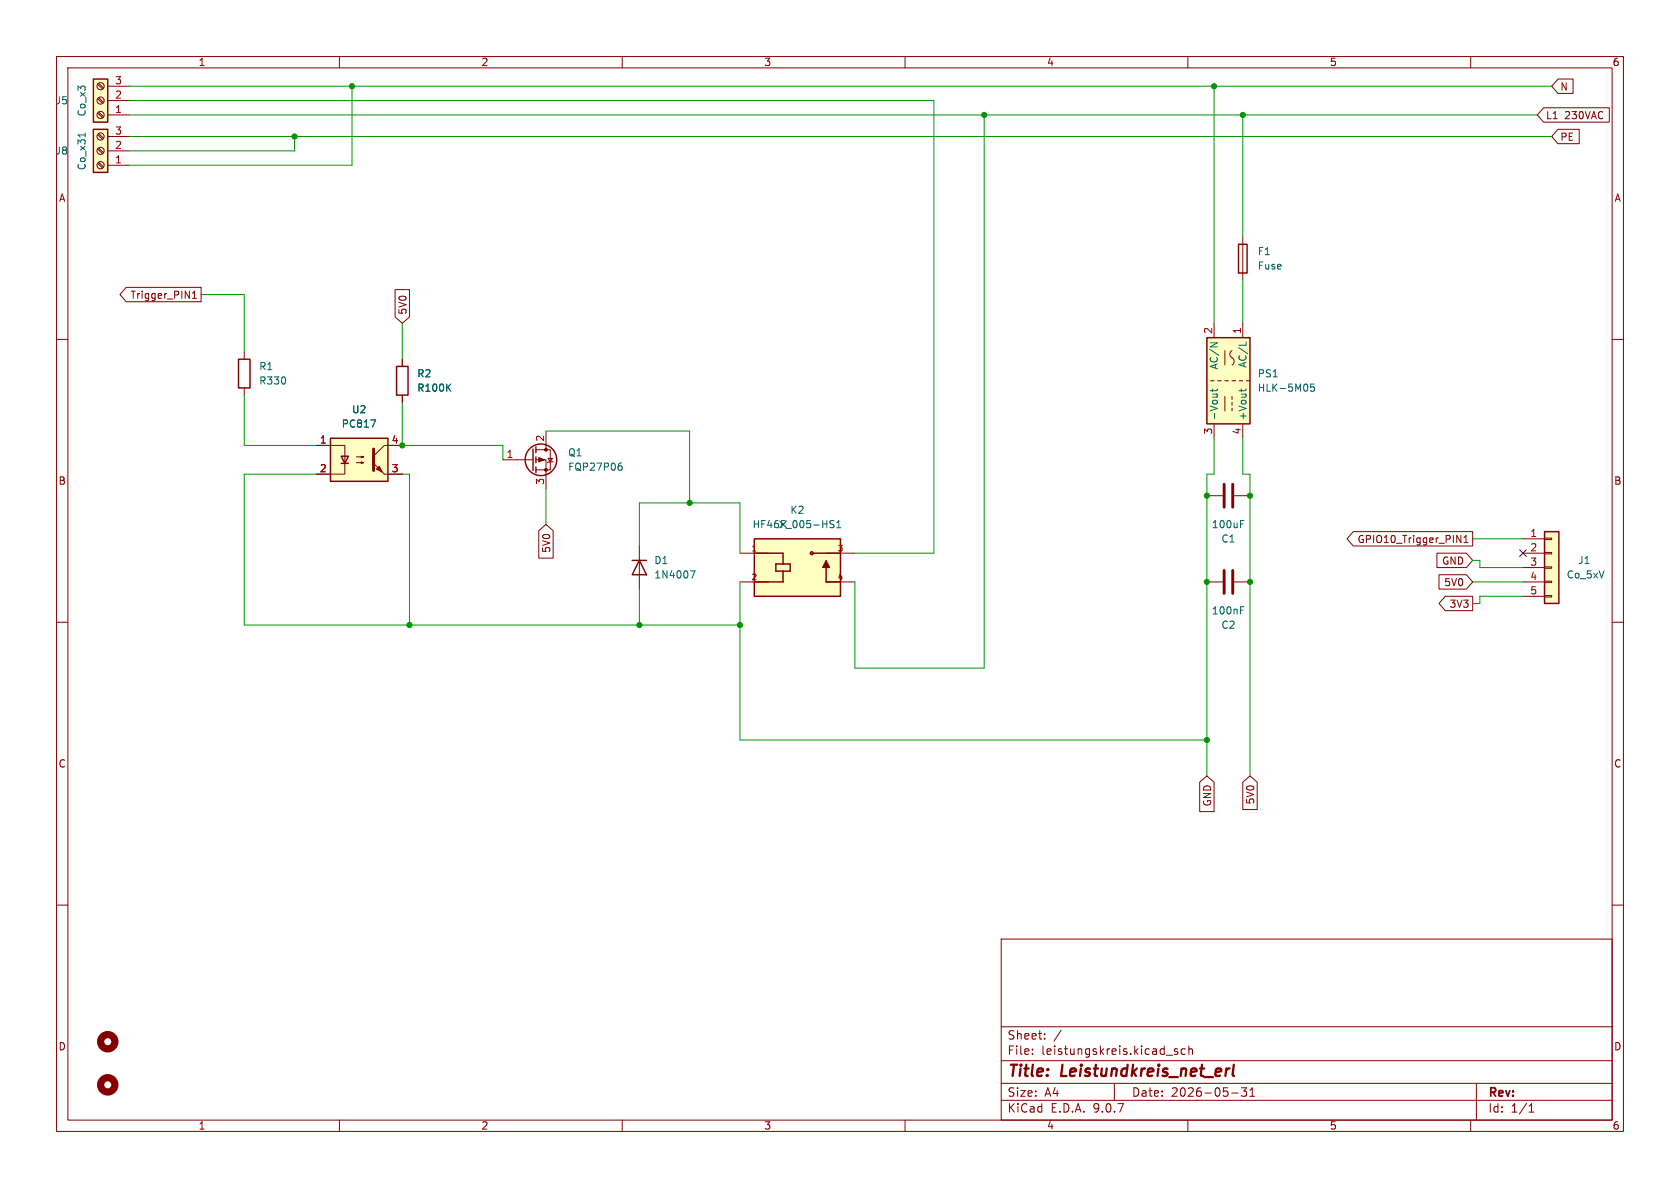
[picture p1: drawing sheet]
<svg xmlns="http://www.w3.org/2000/svg" width="297mm" height="210mm" viewBox="0 0 297 210" stroke-linecap="round" stroke-linejoin="round" font-family="sans-serif">
<g fill="none" stroke="#840000" stroke-width=".18">
<path d="M10 10h277v190h-277zM12 12h273v186h-273zM60 10v2M110 10v2M160 10v2M210 10v2M260 10v2M10 60h2M285 60h2M10 110h2M285 110h2M10 160h2"/>
<path d="M177 166h108v32h-108zM285 160h2M60 198v2M110 198v2M160 198v2M177 194.5h108M177 191.5h108M177 187.5h108M177 181.5h108M182.5 186.3v.1M182.5 185.5v.1M184.7 183.6v.1"/>
<path d="M184.7 182.8v.1M187.6 182.1l-1.3 2M197 191.5v3M206.2 186.5h1.1M208.2 185.5l-.4-.1-.2 .2 .1 .2 .5 .2v.3h-.6M209.5 185.5l-.4-.1-.3 .3v.4l.2 .2h.5M210 198v2M210.2 185.5l.2-.1 .3 .1 .1 .9M210.2 184.9v1.5M217.7 193.2h1.2M219.5 192.3h.9l-.5 .6 .4 .1v.7l-.2 .1h-.4l-.2-.1M221 193.8h.8"/>
<path d="M221 192.7l.4-.4v1.5M260 198v2M261 191.5v6.5M270.3 196.6h.9M270.3 195.5l.4-.4v1.5"/>
</g>
<path d="M218.1 188.2l-.2 1.7 .3 .3" fill="none" stroke="#840000" stroke-width=".4"/>
<path d="M273 94h2.6v12.7h-2.6z" fill="#ffffc2"/>
<g fill="none" stroke="#840000" stroke-width=".25">
<path d="M42.2 63.5h2v5.1h-2zM94.2 79.4v3.8M94.7 79v1M94.7 80.8v1M94.7 82.6v1M273 94h2.6v12.7h-2.6z"/>
<circle cx="95.6" cy="81.3" r="2.79"/>
</g>
<g fill="none" stroke="#840000" stroke-width=".18">
<path d="M43.2 62.2v1.3M43.2 68.6v1.3M94.7 79.5h2.6v3.6h-2.6M96.5 76.2v3.3M88.9 81.3h5.3M94.7 81.3h1.8v5.1M96.9 81h.8l-.4 .7zM97.8 81.5l-.1 .2h-.8l-.1 .1M269.2 95.3h3.8M269.2 97.8h3.8M273 95.1h1.3v.3h-1.3zM273 97.7h1.3v.2h-1.3z"/>
<path d="M269.2 100.3h3.8M269.2 102.9h3.8M269.2 105.4h3.8M273 100.2h1.3v.3h-1.3zM273 102.7h1.3v.3h-1.3zM273 105.3h1.3v.2h-1.3z"/>
</g>
<g fill="#840000" stroke="#840000" stroke-width=".18">
<path d="M95.2 80.9l1.1 .4-1.1 .4z"/>
<circle cx="96.5" cy="79.5" r=".25"/>
<circle cx="96.5" cy="83.1" r=".25"/>
</g>
<path d="M109.5 82.3h.3l.2 .3-.1 .4-.4 .1M109.6 81.9h.3" fill="none" stroke="#006464" stroke-width=".18"/>
<path d="M58.4 77.5h10.2v7.6h-10.2z" fill="#ffffc2"/>
<path d="M218.9 43.2h1.6v5.1h-1.6zM58.4 77.5h10.2v7.6h-10.2zM60.3 80.6h1.3l-.6 1.3zM60.3 81.9h1.3M111.8 99.1h2.5M113 99.1l1.3 2.5h-2.5z" fill="none" stroke="#840000" stroke-width=".25"/>
<path d="M219.7 41.9v7.6M55.9 78.7h5.1v5.1h-5.1M71.1 78.7h-3.2l-1.9 1.9M63 80.8h1.3l-.4 .1v-.3l.4 .2M63 81.8h1.3l-.4 .1v-.2l.4 .1M67.9 83.8h3.2M113 96.5v7.6M213.4 87.6h2.8M218.2 87.6h2.8M213.4 102.9h2.8M218.2 102.9h2.8" fill="none" stroke="#840000" stroke-width=".18"/>
<path d="M66 79.4v3.8M216.4 85.6v4.1M217.9 85.6v4.1M216.4 100.8v4.1M217.9 100.8v4.1" fill="none" stroke="#840000" stroke-width=".51"/>
<g fill="#840000" stroke="#840000" stroke-width=".18">
<path d="M66.5 82.9l.6-.5 .5 1z"/>
<path d="M66 81.9l1.9 1.9z"/>
</g>
<path d="M65.6 74.2h.8l-.5 1.3M219.3 92.6h.4M219.3 92h.6M122 100.9h.9l-.6 1.3M219.3 107.9h.4M219.3 107.3h.6" fill="none" stroke="#006464" stroke-width=".18"/>
<path d="M213.4 59.7h7.6v15.2h-7.6z" fill="#ffffc2"/>
<path d="M213.4 59.7h7.6v15.2h-7.6z" fill="none" stroke="#840000" stroke-width=".25"/>
<g fill="none" stroke="#840000" stroke-width=".18">
<path d="M214.6 57.2v2.5M219.7 57.2v2.5M214 67.3h.6M214.6 74.9v2.6M215.3 67.3h.6M216.5 62v2.5M216.5 70.1v2.5M216.5 67.3h.7M217.8 62a.8 .8 0 0 0-.4 .8 .8 .8 0 0 0 .6 .6 .73 .73 0 0 1-.2 1.1M217.8 67.3h.6M217.8 70.1v.5M217.8 71.1v.5"/>
<path d="M217.8 72.1v.5M219.1 67.3h.6M219.7 74.9v2.6M220.3 67.3h.7"/>
</g>
<path d="M213.9 60.6h1.3l-1.3 .7M214.4 68.8v.4M215.2 68.8l-.2 .3h-1.1M219.4 68.8v.4M220.3 60.4v.6M220.3 68.8l-.2 .3h-1.1M232.3 67.9h-.6v.6l.2-.1h.4l.1 .2-.1 .4-.1 .2-.5-.2" fill="none" stroke="#006464" stroke-width=".18"/>
<path d="M16.5 14h2.5v7.6h-2.5z" fill="#ffffc2"/>
<path d="M16.5 14h2.5v7.6h-2.5z" fill="none" stroke="#840000" stroke-width=".25"/>
<g fill="none" stroke="#840000" stroke-width=".18">
<path d="M17.3 20l.8 .8M17.3 17.4l.8 .9M17.3 14.9l.8 .8M17.4 19.8l.9 .9M17.4 17.3l.9 .8M17.4 14.7l.9 .9M19 17.8h3.9M19 15.2h3.9M19 20.3h3.9"/>
<circle cx="17.8" cy="17.8" r=".63"/>
<circle cx="17.8" cy="15.2" r=".63"/>
<circle cx="17.8" cy="20.3" r=".63"/>
</g>
<path d="M16.5 22.9h2.5v7.6h-2.5z" fill="#ffffc2"/>
<path d="M16.5 22.9h2.5v7.6h-2.5z" fill="none" stroke="#840000" stroke-width=".25"/>
<g fill="none" stroke="#840000" stroke-width=".18">
<path d="M17.3 28.9l.8 .8M17.3 26.3l.8 .9M17.3 23.8l.8 .8M17.4 28.7l.9 .8M17.4 26.2l.9 .8M17.4 23.6l.9 .9M19 29.2h3.9M19 26.7h3.9M19 24.1h3.9"/>
<circle cx="17.8" cy="26.7" r=".63"/>
<circle cx="17.8" cy="24.1" r=".63"/>
<circle cx="17.8" cy="29.2" r=".63"/>
</g>
<path d="M15.1 23.5v.7" fill="none" stroke="#006464" stroke-width=".18"/>
<path d="M133.3 95.3h15.3v10.1h-15.3z" fill="#ffffc2"/>
<g fill="none" stroke="#840000" stroke-width=".25">
<path d="M70.1 64.8h2v5.1h-2zM133.3 95.3h15.3v10.1h-15.3zM133.3 97.8h5.1v1.9M137.2 99.7h2.5v1.3h-2.5zM143.5 97.8h5.1M138.4 101v1.9h-5.1M146 100.3v2.6h2.6"/>
<circle cx="143.5" cy="97.8" r=".25"/>
</g>
<path d="M146 99.1l.7 1.2h-1.3z" fill="#840000" stroke="#840000" stroke-width=".18"/>
<g fill="none" stroke="#840000" stroke-width=".18">
<path d="M272.9 19h11.6v2.6h-11.6l-1.1-1.3zM275.4 14h2.7v2.5h-2.7l-1.1-1.3zM275.4 22.9h3.8v2.5h-3.8l-1.1-1.3zM22.3 50.8h13.3v2.5h-13.3l-1.1-1.2zM34 52.7h.7M34 51.8l.4-.3v1.2M69.8 51.2h2.6v4.8l-1.3 1.2-1.3-1.2zM55.9 78.7h2.5M68.6 78.7h2.5M71.1 63.5v1.3M71.1 69.9v1.2M55.9 83.8h2.5"/>
<path d="M68.6 83.8h2.5M95.2 93.8l1.3-1.1 1.3 1.1v4.9h-2.6zM130.8 97.8h5.1M146 97.8h5.1M239.2 94h21.1v2.5h-21.1l-1.1-1.2zM254 97.8h5.2l1.1 1.3-1.1 1.2h-5.2zM257.5 94.7l.8 1.2v-1.2M258.8 95.9h.7M258.8 95l.4-.3v1.2M130.8 102.9h5.1M146 102.9h5.1M254.4 101.6h4.8l1.1 1.3-1.1 1.2h-4.8z"/>
<path d="M255.5 105.4h4.8v2.6h-4.8l-1.1-1.3zM212.1 138.3l1.3-1.1 1.2 1.1v5.2h-2.5zM219.7 138.3l1.3-1.1 1.3 1.1v4.8h-2.6z"/>
</g>
<path d="M65.6 74.2h.8l-.5 1.3M79.2 68.4l.5 .8M79.7 67.9l-.7 .7M147.4 92.1l-.4-.1-.2 .1v.4l.5 .2 .1 .3-.2 .3-.5-.1M147.9 93.3h.8M147.9 92.4l.4-.4v1.3" fill="none" stroke="#006464" stroke-width=".18"/>
<g fill="none" stroke="#840000" stroke-width="1.3">
<circle cx="19" cy="191.8" r="1.27"/>
<circle cx="19" cy="184.1" r="1.27"/>
</g>
<g fill="none" stroke="#009600" stroke-width=".18">
<path d="M22.9 17.8h142.2v80h-14M22.9 15.2h251.4M62.2 15.2v14h-39.3M214.6 15.2v42M22.9 20.3h248.9M22.9 24.1h251.4M52.1 24.1v2.6h-29.2M174 20.3v97.8h-22.9v-15.2M219.7 20.3v21.6M35.6 52.1h7.6v10.1M71.1 57.2v6.3M219.7 49.5v7.7"/>
<path d="M43.2 69.9v8.8h12.7M71.1 71.1v7.6h17.8v2.6M96.5 76.2h25.4v12.7M214.6 77.5v6.3h-1.2v53.4M219.7 77.5v6.3h1.3v53.4M55.9 83.8h-12.7v26.7h87.6M71.1 83.8h1.3v26.7M96.5 86.4v6.3M113 96.5v-7.6h17.8v8.9M260.3 99.1h1.3v1.2h7.6M260.3 95.3h8.9M113 104.1v6.4"/>
<path d="M130.8 102.9v27.9h82.6M260.3 102.9h8.9M269.2 105.4h-7.6v1.3h-1.3"/>
</g>
<path d="M268.6 97.2l1.2 1.2M269.8 97.2l-1.2 1.2" fill="none" stroke="#000084" stroke-width=".18"/>
<g fill="#009600" stroke="#009600" stroke-width=".18">
<circle cx="130.8" cy="110.5" r=".46"/>
<circle cx="214.6" cy="15.2" r=".46"/>
<circle cx="219.7" cy="20.3" r=".46"/>
<circle cx="174" cy="20.3" r=".46"/>
<circle cx="62.2" cy="15.2" r=".46"/>
<circle cx="52.1" cy="24.1" r=".46"/>
<circle cx="113" cy="110.5" r=".46"/>
<circle cx="213.4" cy="130.8" r=".46"/>
<circle cx="213.4" cy="102.9" r=".46"/>
<circle cx="221" cy="102.9" r=".46"/>
<circle cx="221" cy="87.6" r=".46"/>
<circle cx="213.4" cy="87.6" r=".46"/>
<circle cx="71.1" cy="78.7" r=".46"/>
<circle cx="72.4" cy="110.5" r=".46"/>
<circle cx="121.9" cy="88.9" r=".46"/>
</g>
<g font-size="2.8" fill="#840000">
<text x="178" y="190.9">Title:</text>
<text x="187.7" y="190.9">Leistundkreis_net_erl</text>
</g>
<g font-size="2.1" fill="#840000">
<text x="178" y="184">Sheet:</text>
<text x="178" y="186.7">File:</text>
<text x="184.1" y="186.7">leistungskreis.kicad_sch</text>
<text x="178" y="196.9">KiCad</text>
<text x="178" y="194.1">Size:</text>
<text x="184.7" y="194.1">A4</text>
<text x="185.7" y="196.9">E.D.A.</text>
<text x="193.3" y="196.9">9.0.7</text>
<text x="200" y="194.1">Date:</text>
<text x="207" y="194.1">2026-05-31</text>
<text x="263" y="194.3">Rev:</text>
<text x="263" y="196.9">Id:</text>
<text x="267.1" y="196.9">1/1</text>
</g>
<g font-size="1.8" fill="#840000">
<text x="35" y="11.9">1</text>
<text x="85" y="11.9">2</text>
<text x="135" y="11.9">3</text>
<text x="185" y="11.9">4</text>
<text x="235" y="11.9">5</text>
<text x="285" y="11.9">6</text>
<text x="275.7" y="16.2">N</text>
<text x="273.2" y="21.3">L1</text>
<text x="276.6" y="21.3">230VAC</text>
<text x="275.7" y="25.1">PE</text>
<text x="10.3" y="35.9">A</text>
<text x="285.3" y="35.9">A</text>
<text x="23" y="53">Trigger_PIN1</text>
<text x="72.1" y="55.7" transform="rotate(-90 72.1 55.7)">5V0</text>
<text x="10.3" y="85.9">B</text>
<text x="285.3" y="85.9">B</text>
<text x="97.5" y="97.8" transform="rotate(-90 97.5 97.8)">5V0</text>
<text x="239.9" y="96.2">GPIO10_Trigger_PIN1</text>
<text x="254.8" y="100">GND</text>
<text x="255.2" y="103.8">5V0</text>
<text x="256.2" y="107.6">3V3</text>
<text x="10.3" y="135.9">C</text>
<text x="285.3" y="135.9">C</text>
<text x="214.3" y="142.7" transform="rotate(-90 214.3 142.7)">GND</text>
<text x="221.9" y="142.3" transform="rotate(-90 221.9 142.3)">5V0</text>
<text x="10.3" y="185.9">D</text>
<text x="285.3" y="185.9">D</text>
<text x="35" y="199.9">1</text>
<text x="85" y="199.9">2</text>
<text x="135" y="199.9">3</text>
<text x="185" y="199.9">4</text>
<text x="235" y="199.9">5</text>
<text x="285" y="199.9">6</text>
</g>
<g font-size="1.8" fill="#a90000">
<text x="20.2" y="17.5">2</text>
<text x="20.2" y="15">3</text>
<text x="20.2" y="20.1">1</text>
<text x="20.2" y="23.9">3</text>
<text x="20.2" y="29">1</text>
<text x="20.2" y="26.4">2</text>
<text x="214.4" y="59.1" transform="rotate(-90 214.4 59.1)">2</text>
<text x="219.5" y="59.1" transform="rotate(-90 219.5 59.1)">1</text>
<text x="214.4" y="76.9" transform="rotate(-90 214.4 76.9)">3</text>
<text x="219.5" y="76.9" transform="rotate(-90 219.5 76.9)">4</text>
<text x="56.4" y="78.5">1</text>
<text x="56.4" y="83.6">2</text>
<text x="69.1" y="78.5">4</text>
<text x="69.1" y="83.6">3</text>
<text x="89.5" y="81">1</text>
<text x="96.3" y="78.2" transform="rotate(-90 96.3 78.2)">2</text>
<text x="96.3" y="85.8" transform="rotate(-90 96.3 85.8)">3</text>
<text x="270.4" y="95">1</text>
<text x="270.4" y="97.5">2</text>
<text x="270.4" y="100.1">3</text>
<text x="270.4" y="102.6">4</text>
<text x="270.4" y="105.2">5</text>
</g>
<g font-size="1.8" fill="#006464">
<text x="9.7" y="18.6">J5</text>
<text x="15.3" y="20.7" transform="rotate(-90 15.3 20.7)">Co_x3</text>
<text x="9.7" y="27.5">J8</text>
<text x="15.3" y="30.2" transform="rotate(-90 15.3 30.2)">Co_x31</text>
<text x="222.3" y="45.3">F1</text>
<text x="222.3" y="47.9">Fuse</text>
<text x="45.7" y="65.6">R1</text>
<text x="215.5" y="65.4" transform="rotate(-90 215.5 65.4)">AC/N</text>
<text x="220.6" y="65.1" transform="rotate(-90 220.6 65.1)">AC/L</text>
<text x="45.7" y="68.2">R330</text>
<text x="73.7" y="66.9">R2</text>
<text x="73.7" y="69.4">R100K</text>
<text x="222.3" y="69.4">HLK-5M05</text>
<text x="222.3" y="66.9">PS1</text>
<text x="60.3" y="75.8">PC817</text>
<text x="62.1" y="73.3">U2</text>
<text x="215.5" y="74.4" transform="rotate(-90 215.5 74.4)">-Vout</text>
<text x="220.6" y="74.4" transform="rotate(-90 220.6 74.4)">+Vout</text>
<text x="100.3" y="83.4">FQP27P06</text>
<text x="100.3" y="80.9">Q1</text>
<text x="139.6" y="91">K2</text>
<text x="214.1" y="93.6">100uF</text>
<text x="115.6" y="99.9">D1</text>
<text x="215.8" y="96.1">C1</text>
<text x="278.9" y="99.9">J1</text>
<text x="115.6" y="102.5">1N4007</text>
<text x="276.9" y="102.5">Co_5xV</text>
<text x="214.1" y="108.8">100nF</text>
<text x="215.8" y="111.4">C2</text>
</g>
<text font-size="1.8" fill="#000084" x="132.9" y="93.6">HF46F_005-HS1</text>
<g font-size="1.4" fill="#a90000">
<text x="132.7" y="97.5">1</text>
<text x="148" y="97.5">3</text>
<text x="132.7" y="102.6">2</text>
<text x="148" y="102.6">4</text>
</g>
</svg>
